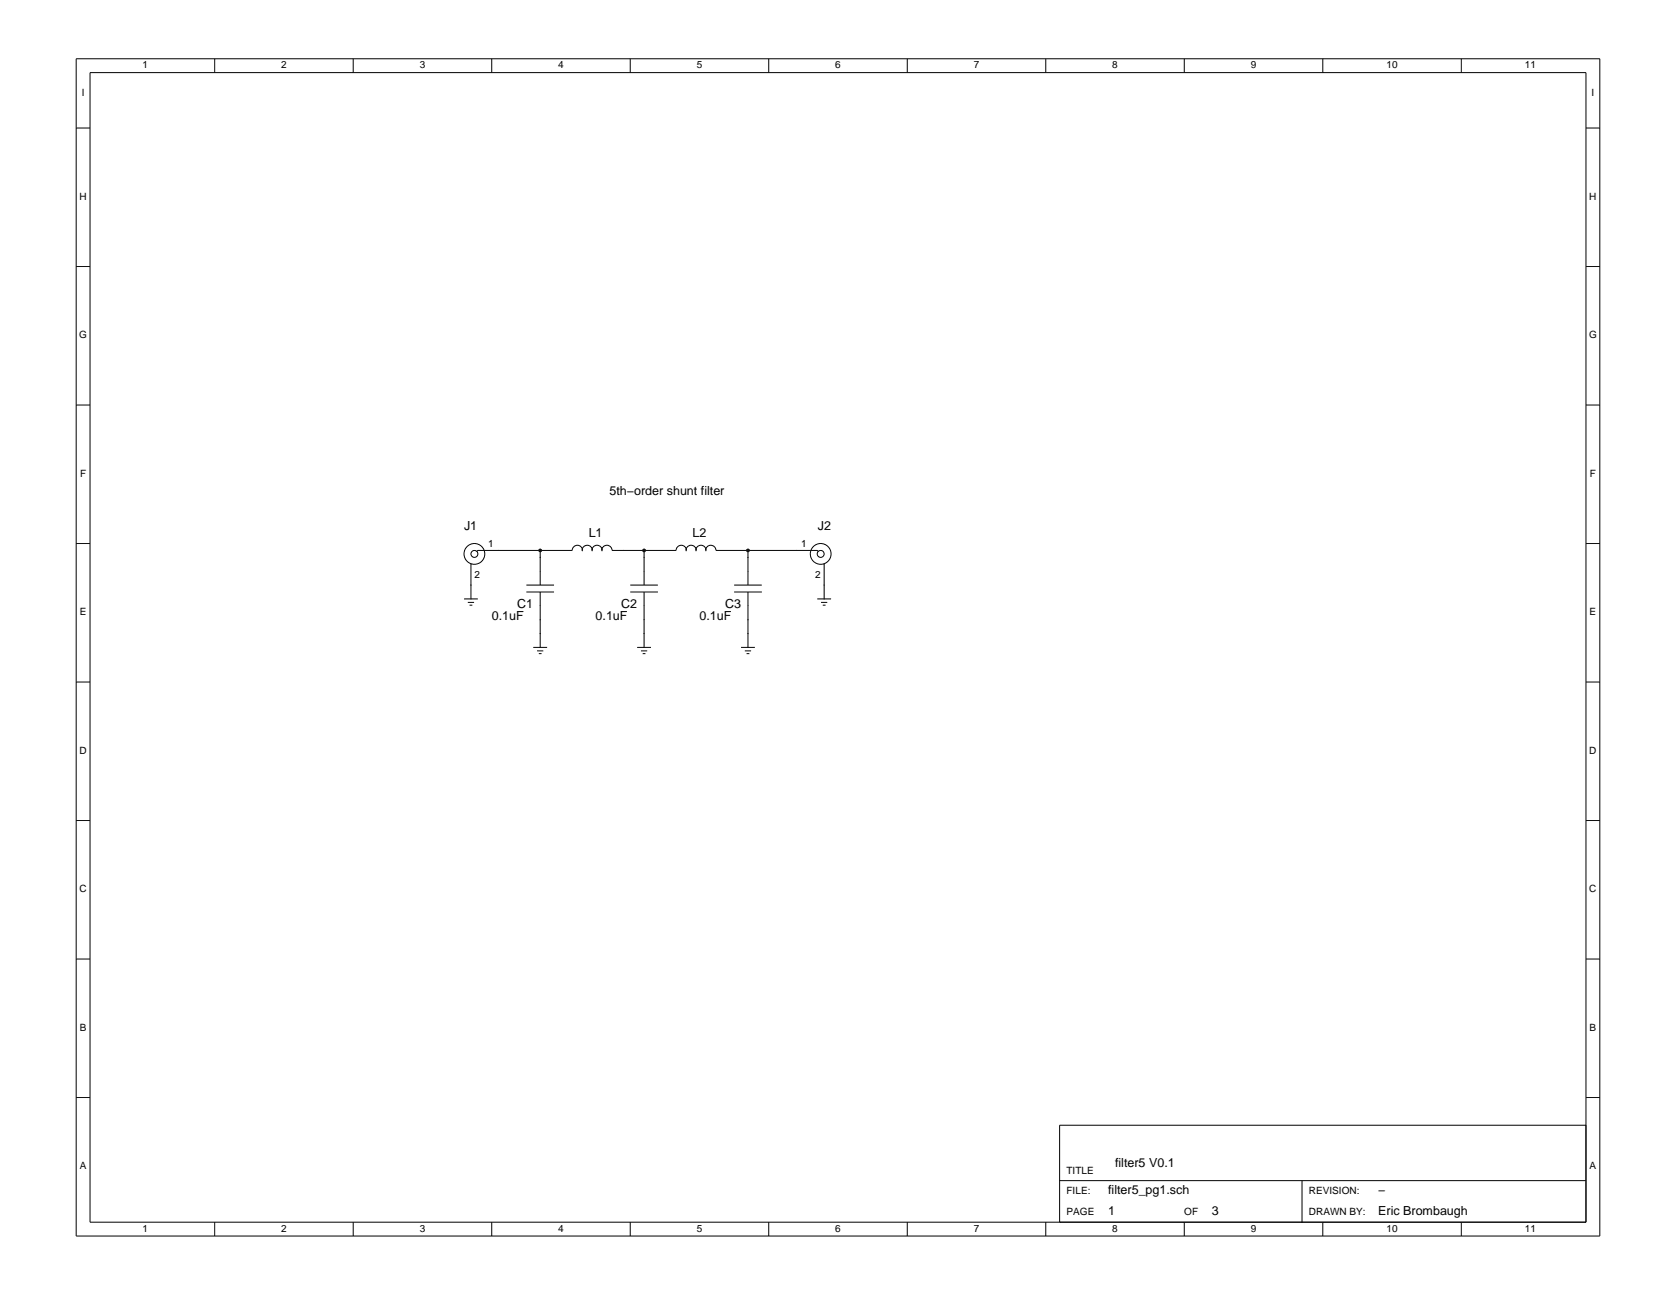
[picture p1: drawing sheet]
<svg xmlns="http://www.w3.org/2000/svg" width="279mm" height="216mm" viewBox="0 0 279 216" stroke-linecap="round" stroke-linejoin="round" font-family="sans-serif">
<g fill="none" stroke="#000" stroke-width=".17">
<path d="M12.7 9.8h254v196.3h-254zM15 12.1h249.4v191.7h-249.4zM35.8 9.8v2.3M58.9 9.8v2.3M82 9.8v2.3M105.1 9.8v2.3M128.2 9.8v2.3M151.2 9.8v2.3M174.3 9.8v2.3M197.4 9.8v2.3M220.5 9.8v2.3M243.6 9.8v2.3"/>
<path d="M12.7 21.3h2.3M264.4 21.3h2.3M12.7 44.4h2.3M264.4 44.4h2.3M12.7 67.5h2.3M264.4 67.5h2.3M12.7 90.6h2.3M77.4 99.9h2.3M78.6 94l-.1 5.9M79.5 91.9l.2-.1h15.7a.84 .84 0 0 1 .9-.9 .84 .84 0 0 1 .8 .9 .82 .82 0 0 1 .8-.9 .82 .82 0 0 1 .8 .9 .82 .82 0 0 1 .8-.9 .82 .82 0 0 1 .9 .9 .84 .84 0 0 1 .8-.9 .84 .84 0 0 1 .8 .9h10.7a.84 .84 0 0 1 .9-.9 .84 .84 0 0 1 .8 .9 .82 .82 0 0 1 .8-.9 .82 .82 0 0 1 .8 .9 .82 .82 0 0 1 .9-.9 .82 .82 0 0 1 .8 .9 .84 .84 0 0 1 .8-.9 .84 .84 0 0 1 .9 .9h16.8l.2 .1M87.7 97.5h4.7M87.7 98.7h4.7"/>
<path d="M90.1 91.8v5.7M90.1 98.7v9.2M105.1 97.5h4.6M105.1 98.7h4.6M107.4 91.8v5.7M107.4 98.7v9.2M122.4 97.5h4.6M122.4 98.7h4.6M124.7 91.8v5.7M124.7 98.7v9.2M136.2 99.9h2.3M137.3 94l.1 5.9"/>
<path d="M264.4 90.6h2.3M12.7 113.7h2.3M78 100.4h1M78.3 100.9h.4M88.9 107.9h2.3M89.5 108.5h1.1M89.8 109h.5M106.2 107.9h2.3M106.9 108.5h1M107.1 109h.5M123.5 107.9h2.3M124.2 108.5h1"/>
<path d="M124.5 109h.4M136.9 100.4h1M137.2 100.9h.4M264.4 113.7h2.3M12.7 136.8h2.3M264.4 136.8h2.3M12.7 159.9h2.3M264.4 159.9h2.3M12.7 183h2.3M176.6 196.8h87.8M217.1 196.8v7M264.4 187.6h-87.8v16.2"/>
<path d="M264.4 183h2.3M35.8 203.8v2.3M58.9 203.8v2.3M82 203.8v2.3M105.1 203.8v2.3M128.2 203.8v2.3M151.2 203.8v2.3M174.3 203.8v2.3M197.4 203.8v2.3M220.5 203.8v2.3M243.6 203.8v2.3"/>
<circle cx="79.1" cy="92.3" r=".58"/>
<circle cx="79.1" cy="92.3" r="1.73"/>
<circle cx="136.8" cy="92.3" r="1.73"/>
<circle cx="136.8" cy="92.3" r=".58"/>
</g>
<g fill="#000">
<circle cx="90.1" cy="91.8" r=".29"/>
<circle cx="107.4" cy="91.8" r=".29"/>
<circle cx="124.7" cy="91.8" r=".29"/>
</g>
<g font-size="2.1">
<text x="101.6" y="82.5">5th−order shunt filter</text>
<text x="77.4" y="88.3">J1</text>
<text x="98.1" y="89.5">L1</text>
<text x="115.5" y="89.5">L2</text>
<text x="136.3" y="88.3">J2</text>
<text x="86.2" y="101.4">C1</text>
<text x="103.6" y="101.4">C2</text>
<text x="120.9" y="101.4">C3</text>
<text x="82" y="103.3">0.1uF</text>
<text x="99.3" y="103.3">0.1uF</text>
<text x="116.6" y="103.3">0.1uF</text>
<text x="185.9" y="194.5">filter5 V0.1</text>
<text x="184.7" y="199.1">filter5_pg1.sch</text>
<text x="184.7" y="202.6">1</text>
<text x="202" y="202.6">3</text>
<text x="229.8" y="202.6">Eric Brombaugh</text>
<text x="229.8" y="199.1">−</text>
</g>
<g font-size="1.7">
<text x="23.8" y="11.4">1</text>
<text x="46.9" y="11.4">2</text>
<text x="70" y="11.4">3</text>
<text x="93.1" y="11.4">4</text>
<text x="116.1" y="11.4">5</text>
<text x="139.2" y="11.4">6</text>
<text x="162.3" y="11.4">7</text>
<text x="185.4" y="11.4">8</text>
<text x="208.5" y="11.4">9</text>
<text x="231.1" y="11.4">10</text>
<text x="254.2" y="11.4">11</text>
<text x="13.6" y="16">I</text>
<text x="265.3" y="16">I</text>
<text x="13.3" y="33.3">H</text>
<text x="264.9" y="33.3">H</text>
<text x="13.2" y="56.4">G</text>
<text x="264.9" y="56.4">G</text>
<text x="13.3" y="79.5">F</text>
<text x="265" y="79.5">F</text>
<text x="81.4" y="91.2">1</text>
<text x="133.6" y="91.2">1</text>
<text x="79.1" y="96.4">2</text>
<text x="135.9" y="96.4">2</text>
<text x="13.3" y="102.6">E</text>
<text x="265" y="102.6">E</text>
<text x="13.3" y="125.7">D</text>
<text x="264.9" y="125.7">D</text>
<text x="13.3" y="148.8">C</text>
<text x="264.9" y="148.8">C</text>
<text x="13.3" y="171.9">B</text>
<text x="265" y="171.9">B</text>
<text x="13.3" y="195">A</text>
<text x="177.8" y="195.7">TITLE</text>
<text x="265" y="195">A</text>
<text x="177.8" y="199.1">FILE:</text>
<text x="177.8" y="202.6">PAGE</text>
<text x="197.4" y="202.6">OF</text>
<text x="218.2" y="199.1">REVISION:</text>
<text x="218.2" y="202.6">DRAWN BY:</text>
<text x="23.8" y="205.3">1</text>
<text x="46.9" y="205.3">2</text>
<text x="70" y="205.3">3</text>
<text x="93.1" y="205.3">4</text>
<text x="116.1" y="205.3">5</text>
<text x="139.2" y="205.3">6</text>
<text x="162.3" y="205.3">7</text>
<text x="185.4" y="205.3">8</text>
<text x="208.5" y="205.3">9</text>
<text x="231.1" y="205.3">10</text>
<text x="254.2" y="205.3">11</text>
</g>
</svg>
